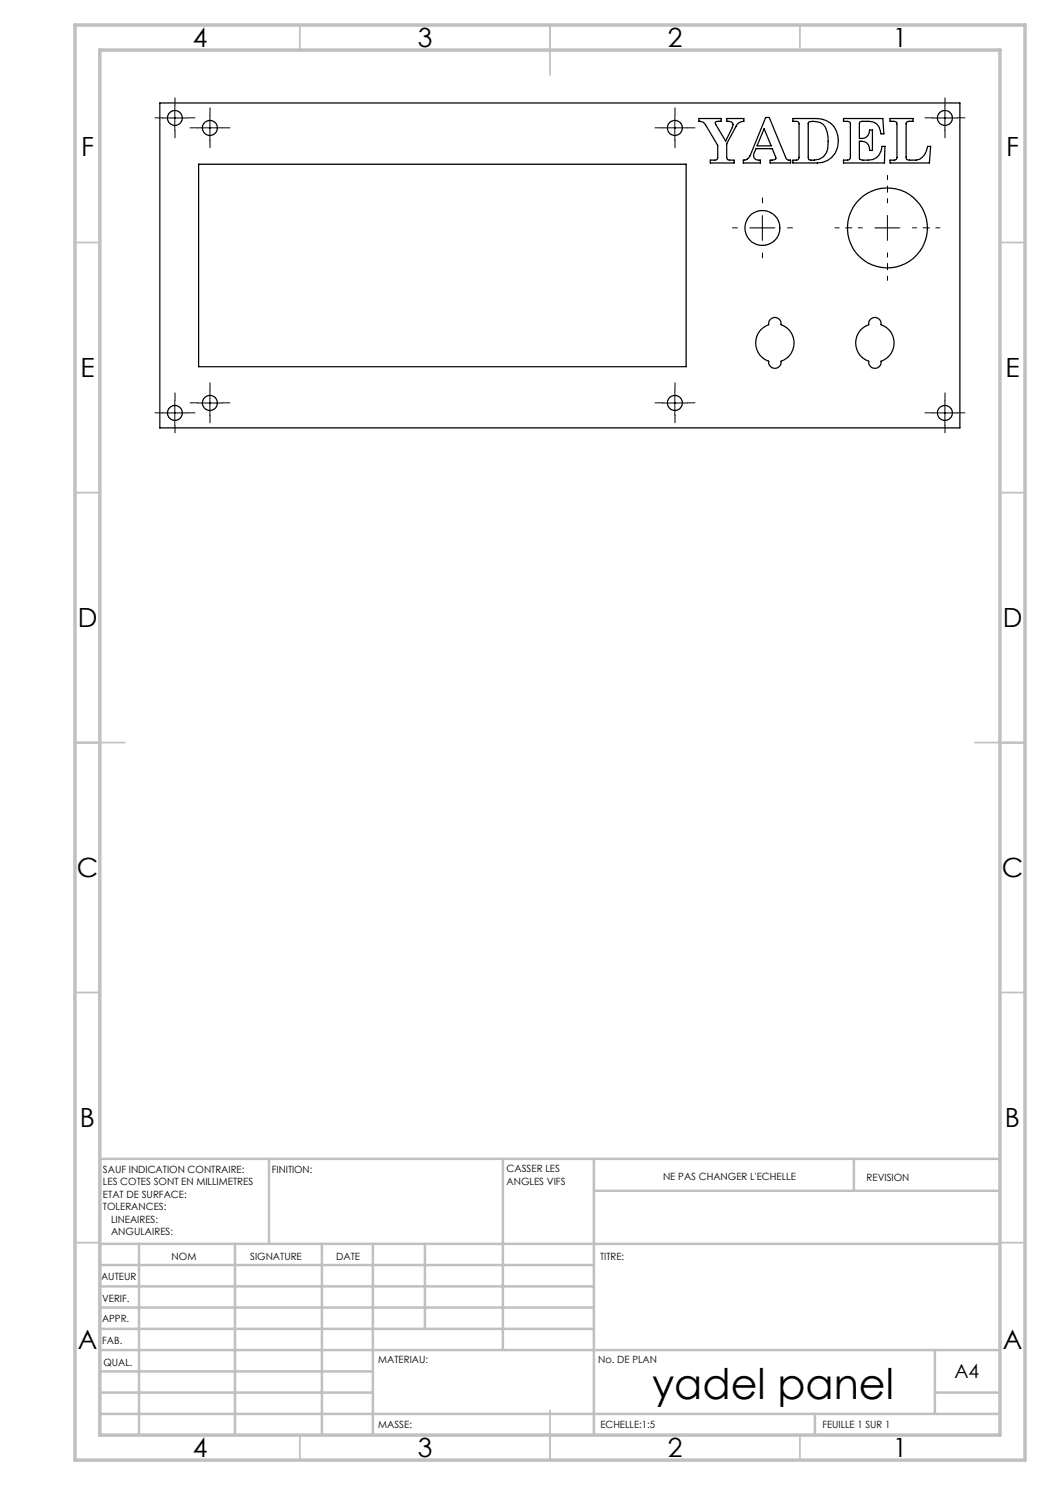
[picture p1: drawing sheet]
<svg xmlns="http://www.w3.org/2000/svg" width="210mm" height="297mm" viewBox="0 0 210 297" stroke-linecap="round" stroke-linejoin="round" font-family="sans-serif">
<g fill="none" stroke="#000" stroke-width=".2" stroke-dasharray="30.5 1.3 1.3 1.3">
<path d="M32.5 23.6h-1.5M35 21.1v-1.5M35 26.1v1.5M37.5 23.6h1.5M39.5 25.6h-1.5M42 23.1v-1.5M42 28.1v1.5M44.5 25.6h1.5M132.5 25.6h-1.5M135 23.1v-1.5M135 28.1v1.5M137.5 25.6h1.5"/>
<path d="M186.5 23.6h-1.5M189 21.1v-1.5M189 26.1v1.5M191.5 23.6h1.5M147.5 45.6h-1M152.5 40.6v-1M152.5 50.6v1M157.5 45.6h1M42 78.1v-1.5M135 78.1v-1.5M32.5 82.6h-1.5M35 80.1v-1.5"/>
<path d="M35 85.1v1.5M37.5 82.6h1.5M39.5 80.6h-1.5M42 83.1v1.5M44.5 80.6h1.5M132.5 80.6h-1.5M135 83.1v1.5M137.5 80.6h1.5M186.5 82.6h-1.5M189 80.1v-1.5M189 85.1v1.5M191.5 82.6h1.5"/>
</g>
<path d="M172.5 45.6h-5.5M177.5 40.6v-5.5M177.5 50.6v5.5M182.5 45.6h5.5" fill="none" stroke="#000" stroke-width=".2" stroke-dasharray="30.5 1.3 1.3 1.3" stroke-dashoffset="29.6"/>
<g fill="none" stroke="#000" stroke-width=".2">
<path d="M32.5 23.6h5M35 21.1v5M39.5 25.6h5M42 23.1v5M132.5 25.6h5M135 23.1v5M186.5 23.6h5M189 21.1v5M150 45.6h5M152.5 43.1v5M175 45.6h5M177.5 43.1v5"/>
<path d="M42 78.1v5M135 78.1v5M32.5 82.6h5M35 80.1v5M39.5 80.6h5M132.5 80.6h5M186.5 82.6h5M189 80.1v5"/>
</g>
<g fill="none" stroke="#c0c0c0" stroke-width=".35">
<path d="M60 5v5M110 5v10M160 5v5M15 48.5h5M200 48.5h5M15 98.5h5M200 98.5h5M15 148.5h10M195 148.5h10M15 198.5h5M200 198.5h5M15 248.5h5"/>
<path d="M200 248.5h5M60 287v5M110 282v10M160 287v5"/>
</g>
<g fill="none" stroke="#c0c0c0" stroke-width=".5">
<path d="M53.8 231.8v17M100.6 231.8v38.2M118.8 231.8v55.2M118.8 238.2h81.2M170.8 231.8v6.4M200 231.8h-180v55.2M20 248.8h180M20 257.3h98.8M20 253h98.8M27.8 248.8v38.2M47 248.8v38.2M64.4 248.8v38.2"/>
<path d="M74.6 248.8v38.2M85 248.8v17M20 265.8h98.8M20 261.5h98.8M20 278.5h54.6M20 274.3h54.6M20 270h180M187 278.5h13M187 270v12.8M20 282.8h180M163 282.8v4.2"/>
</g>
<path d="M15 5h190v287h-190zM20 10h180v277h-180z" fill="none" stroke="#c0c0c0" stroke-width=".7"/>
<g fill="none" stroke="#000" stroke-width=".25">
<path d="M32 20.6h160v65h-160zM39.7 32.8h97.5v40.5h-97.5zM139.8 23.7h4.4v.6h-.9l-.2 .3 2 3.6 1.3-2.7a.77 .77 0 0 0 .1-.9 .77 .77 0 0 0-.8-.3h-.4v-.6h3.5v.6a1.63 1.63 0 0 0-1.6 1l-1.9 3.4 .1 3.1 .5 .2h.9v.6h-4.7v-.6h.9a.45 .45 0 0 0 .5-.5v-2.4l-2.4-4.1a1.26 1.26 0 0 0-1.3-.7zM152.8 25.7l1.4 3.5h-2.8zM153.1 23.5h.7l3.3 8a.74 .74 0 0 0 1 .5v.6h-4.1v-.6h.9l.3-.4-.8-1.9h-3.2a1.58 1.58 0 0 0-.1 2.2l1 .1v.6h-3.4v-.6a1.31 1.31 0 0 0 1.3-.9zM158.6 23.7h4.7a4.5 4.5 0 0 1 4.3 3.4 4.5 4.5 0 0 1-2.2 5l-.9 .4-1 .1h-4.9v-.6h.7a.53 .53 0 0 0 .5-.5v-6.9l-.2-.3h-1zM161.7 24.4a2.93 2.93 0 0 1 3.4 1 7.6 7.6 0 0 1 .2 5.2 3.1 3.1 0 0 1-3.5 1.3l-.2-.4zM168.7 23.7h7.9l.2 3.1h-.6a2.48 2.48 0 0 0-2.5-2.5h-1.3a.45 .45 0 0 0-.5 .4v3a1.62 1.62 0 0 0 2-1.7h.6v4.1h-.6a1.63 1.63 0 0 0-2-1.8v3.5a3.3 3.3 0 0 0 3.9-.8l.4-.8 .2-.9h.6l-.1 3.3h-8.2v-.6h.8a.54 .54 0 0 0 .6-.5v-6.8l-.3-.4h-1.1zM178 23.7h4.6v.6h-.8a.5 .5 0 0 0-.6 .5l.1 7a2.96 2.96 0 0 0 4.2-2.5h.6l-.2 3.3h-7.9v-.6h.9a.48 .48 0 0 0 .5-.5v-7l-.4-.2h-1zM154.1 63.8a1.26 1.26 0 0 1 1.4-.2 1.26 1.26 0 0 1 .7 1.3 3.9 3.9 0 0 1 2.6 3.7 3.9 3.9 0 0 1-2.6 3.6 1.25 1.25 0 0 1-1.2 1.5 1.25 1.25 0 0 1-1.3-1.5 3.9 3.9 0 0 1-2.6-3.6 3.9 3.9 0 0 1 2.6-3.7l.1-.7zM174.1 63.8a1.26 1.26 0 0 1 1.4-.2 1.26 1.26 0 0 1 .7 1.3 3.9 3.9 0 0 1 2.6 3.7 3.9 3.9 0 0 1-2.6 3.6 1.25 1.25 0 0 1-1.2 1.5 1.25 1.25 0 0 1-1.3-1.5 3.9 3.9 0 0 1-2.6-3.6 3.9 3.9 0 0 1 2.6-3.7l.1-.7z"/>
<circle cx="35" cy="23.6" r="1.5"/>
<circle cx="42" cy="25.6" r="1.5"/>
<circle cx="135" cy="25.6" r="1.51"/>
<circle cx="189" cy="23.6" r="1.5"/>
<circle cx="152.5" cy="45.6" r="3.5"/>
<circle cx="177.5" cy="45.6" r="8"/>
<circle cx="35" cy="82.6" r="1.49"/>
<circle cx="42" cy="80.6" r="1.5"/>
<circle cx="135" cy="80.6" r="1.51"/>
<circle cx="189" cy="82.6" r="1.49"/>
</g>
<text font-size="8.5" x="130.4" y="279.7">yadel panel</text>
<g font-size="5.3">
<text x="38.5" y="9.5">4</text>
<text x="83.5" y="9.5">3</text>
<text x="133.6" y="9.5">2</text>
<text x="178.6" y="9.5">1</text>
<text x="16.2" y="31.2">F</text>
<text x="201.2" y="31.2">F</text>
<text x="16.1" y="75.5">E</text>
<text x="201.1" y="75.5">E</text>
<text x="15.5" y="125.5">D</text>
<text x="200.5" y="125.5">D</text>
<text x="15.4" y="175.5">C</text>
<text x="200.4" y="175.5">C</text>
<text x="16" y="225.5">B</text>
<text x="201" y="225.5">B</text>
<text x="15.5" y="269.8">A</text>
<text x="200.5" y="269.8">A</text>
<text x="38.5" y="291.5">4</text>
<text x="83.5" y="291.5">3</text>
<text x="133.6" y="291.5">2</text>
<text x="178.6" y="291.5">1</text>
</g>
<text font-size="3.9" x="190.9" y="275.5">A4</text>
<g font-size="2">
<text x="20.6" y="234.6">SAUF INDICATION CONTRAIRE:</text>
<text x="20.6" y="237.1">LES COTES SONT EN MILLIMETRES</text>
<text x="20.6" y="239.6">ETAT DE SURFACE:</text>
<text x="54.4" y="234.6">FINITION:</text>
<text x="101.3" y="234.5">CASSER LES</text>
<text x="101.3" y="237">ANGLES VIFS</text>
<text x="132.6" y="236">NE PAS CHANGER L'ECHELLE</text>
<text x="173.3" y="236.2">REVISION</text>
<text x="20.6" y="242.1">TOLERANCES:</text>
<text x="22.2" y="244.6">LINEAIRES:</text>
<text x="22.2" y="247.1">ANGULAIRES:</text>
<text x="34.3" y="252">NOM</text>
<text x="50" y="251.9">SIGNATURE</text>
<text x="67.2" y="251.9">DATE</text>
<text x="120" y="251.9">TITRE:</text>
<text x="20.2" y="256.1">AUTEUR</text>
<text x="20.4" y="260.3">VERIF.</text>
<text x="20.4" y="264.4">APPR.</text>
<text x="20.5" y="268.8">FAB.</text>
<text x="20.7" y="273.1">QUAL.</text>
<text x="75.7" y="272.5">MATERIAU:</text>
<text x="119.6" y="272.5">No. DE PLAN</text>
<text x="75.6" y="285.5">MASSE:</text>
<text x="120.1" y="285.6">ECHELLE:1:5</text>
<text x="164.5" y="285.6">FEUILLE 1 SUR 1</text>
</g>
</svg>
